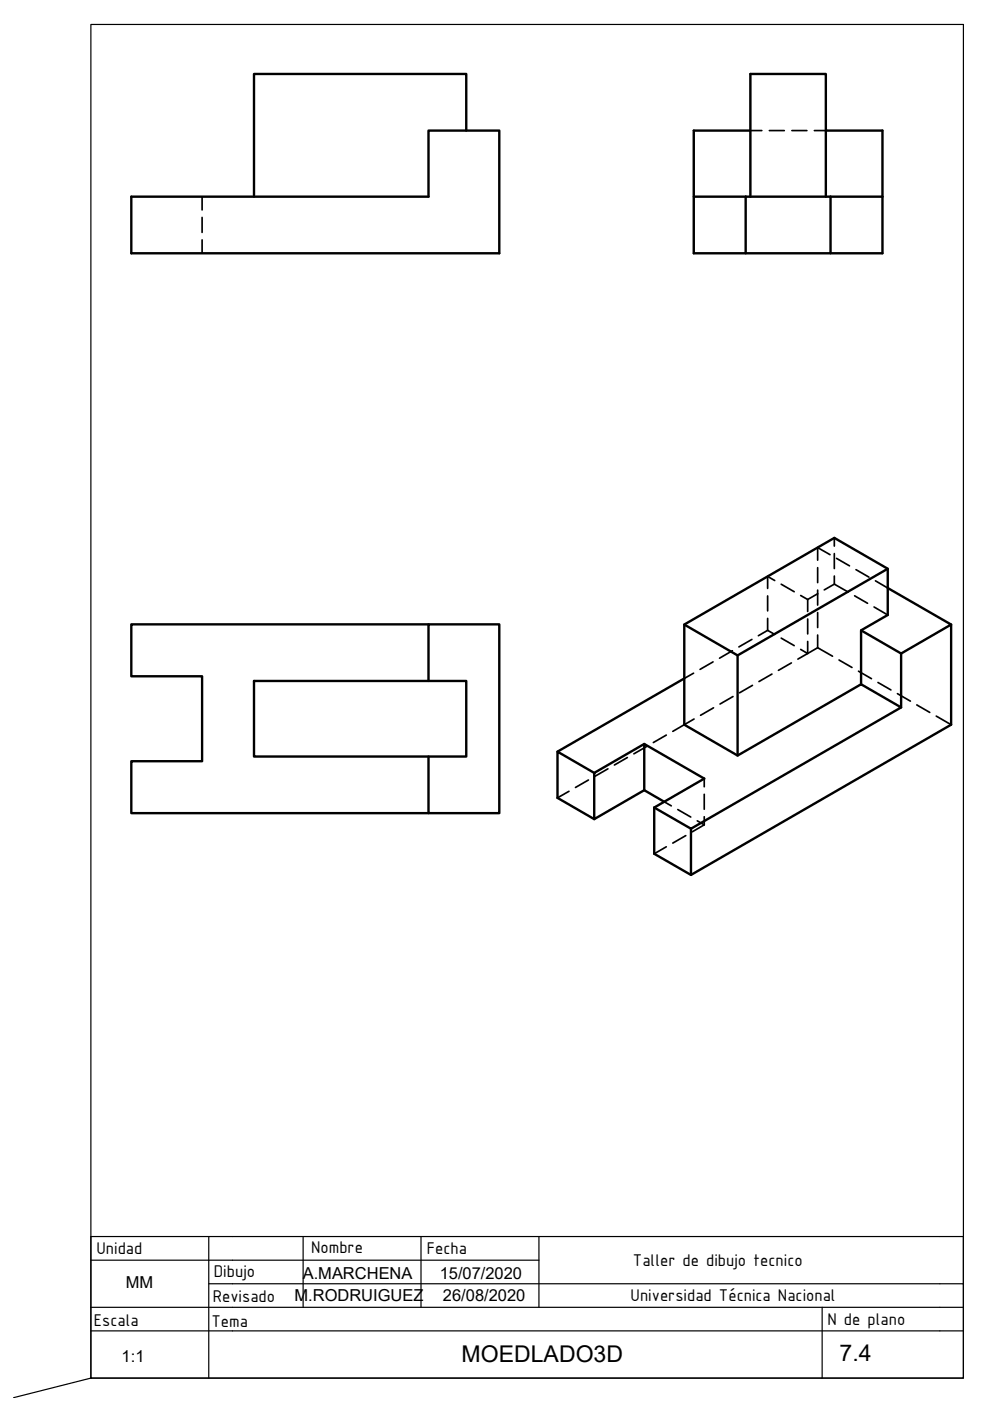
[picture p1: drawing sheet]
<svg xmlns="http://www.w3.org/2000/svg" width="210mm" height="297mm" viewBox="0 0 210 297" stroke-linecap="round" stroke-linejoin="round" font-family="sans-serif">
<!-- layer: MD_Oculto -->
<g fill="none" stroke="#000" stroke-width=".36">
<path d="M159.1 27.7h2.4M163.1 27.7h3.2M167.9 27.7h3.2M172.7 27.7h2.4M42.8 41.7v2.8M42.8 46.1v3.2M42.8 50.9v2.8M176 117.6l-2.6-1.5v2.7M176.9 114v1.8M176.9 117.4v3.1M177.4 118.4l2.7 1.6M155.3 138l-2.7 1.6"/>
<path d="M159.4 135.6l-2.7 1.6M162.8 133.6l1.5 .9M162.8 133.6l-2 1.2M162.8 126.3v3.2M162.8 131.1v2.5M164.3 123.1l-1.5-.9v2.6M165.6 135.3l2.8 1.6M165.6 123.9l2.8 1.6M169.8 137.7l1.4 .9-2 1.1M169.8 126.3l1.4 .8M171.2 136v2.6l2.2-1.3M171.2 127.1v2.5"/>
<path d="M171.2 131.2v3.2M173.4 137.3l3.1 1.8M173.4 120.4v3.1M173.4 125.1v3.2M173.4 129.9v3.2M173.4 134.6v2.7M173.4 125.9l-2.2 1.2M176.9 122.1v1.7l2.9 1.7M176.9 123.8l-2.1 1.3M177.9 139.9l2.7 1.6M181.2 126.3l2.7 1.6M181.5 120.8l2.7 1.6"/>
<path d="M185.3 128.7l2.9 1.7M185.6 123.1l2.6 1.6M137.1 158.2l-2.7 1.6M141.3 155.9l-2.8 1.5M147.1 142.7l-2 1.1M147.2 152.4l-4.6 2.7M151.2 140.3l-2.8 1.6M151.3 150.1l-2.8 1.6M155.4 147.7l-2.7 1.6M159.5 145.3l-2.7 1.6M163.7 142.9l-2.8 1.6M167.8 140.5l-2.8 1.6"/>
<path d="M182 142.3l2.8 1.6M186.1 144.7l2.8 1.6M190.3 147.1l2.7 1.6M194.4 149.5l2.7 1.5M198.5 151.8l3.2 1.8M120.6 167.8l-2.4 1.4M124.8 165.4l-2.8 1.6M128.9 163l-2.8 1.6M133 160.6l-2.7 1.6M140.8 170l1.5 .9M141.3 179.5l-2.6 1.5M143.7 171.6l2.8 1.6"/>
<path d="M145.4 177.2l-2.8 1.6M147.8 174l1.5 .9M149.3 165.1v1.7M149.3 168.4v3.2M149.3 173.2v1.7M149.3 174.9l-2.5 1.5"/>
</g>
<!-- layer: MD_Visible -->
<g fill="none" stroke="#000" stroke-width=".51">
<path d="M98.9 27.7v-12h-45v26M159.1 27.7h-12v14M175.1 27.7h12v26h-11M27.8 41.7h63.1v-14h15v26h-78.1zM158.1 41.7v12h18v-12M158.1 41.7h-11v12h11M158.1 41.7h29M159.1 41.7v-26h16v26M90.9 132.4h-63.1v11h15v18h-15v11h63.1M156.4 139v21.2M188.2 120.6l-31.8 18.4-11.3-6.6M188.2 124.7l13.5 7.7-10.6 6.2-8.5-5"/>
<path d="M191.1 138.6v11.4M201.7 132.4v21.2l-55.2 31.9-7.8-4.5v-9.8M53.9 144.4h45v16h-45zM90.9 144.4v-12h15v40h-15v-12M136.6 157.7l-10.6 6.2v9.8l10.6-6.2M145.1 143.8l-26.9 15.6M182.6 145.1v-11.5l5.6-3.2v-9.8l-11.3-6.6-31.8 18.4v21.2l11.3 6.6 26.2-15.1 8.5 4.9-44.6 25.7-7.8-4.5M126 163.9l-7.8-4.5v9.8l7.8 4.5M136.6 167.5v-9.8l12.7 7.4-10.6 6.1M136.6 167.5l4.2 2.5M146.5 175.7v9.8"/>
</g>
<!-- layer: 0 -->
<path d="M19.3 267.2h95M19.3 277.2h180M44.3 272.2h155M44.3 262.2v30M64.3 262.2v15M89.3 262.2v15M114.3 262.2v15M199.3 262.2h-180v30l-16.4 4.1M19.3 282.2h180" fill="none" stroke="#000" stroke-width=".25"/>
<!-- layer: Cotas -->
<path d="M19.3 5.2h185v287h-185z" fill="none" stroke="#000" stroke-width=".25"/>
<!-- layer: CajetinLine -->
<path d="M174.3 277.2v15M199.3 272.2h5v20h-185M199.3 262.2h5v10M199.3 277.2h5M199.3 282.2h5" fill="none" stroke="#000" stroke-width=".25"/>
<g font-size="4.9">
<text x="97.9" y="288.8">MOEDLADO3D</text>
<text x="178" y="288.5">7.4</text>
</g>
<g font-size="3.9">
<text x="20.5" y="265.8">Unidad</text>
<text x="66" y="265.6">Nombre</text>
<text x="90.5" y="265.9">Fecha</text>
<text x="134.2" y="268.4">Taller de dibujo tecnico</text>
<text x="45.3" y="270.7">Dibujo</text>
<text x="133.7" y="275.9">Universidad Técnica Nacional</text>
<text x="19.9" y="281.1">Escala</text>
<text x="44.8" y="281.3">Tema</text>
<text x="45.1" y="276.1">Revisado</text>
<text x="175.4" y="280.9">N de plano</text>
</g>
<g font-size="3.5">
<text x="26.7" y="273.2">MM</text>
<text x="62.4" y="275.8">M.RODRUIGUEZ</text>
<text x="64.2" y="271.1">A.MARCHENA</text>
<text x="93.2" y="271.1">15/07/2020</text>
<text x="93.9" y="275.9">26/08/2020</text>
<text x="25.8" y="288.8">1:1</text>
</g>
</svg>
